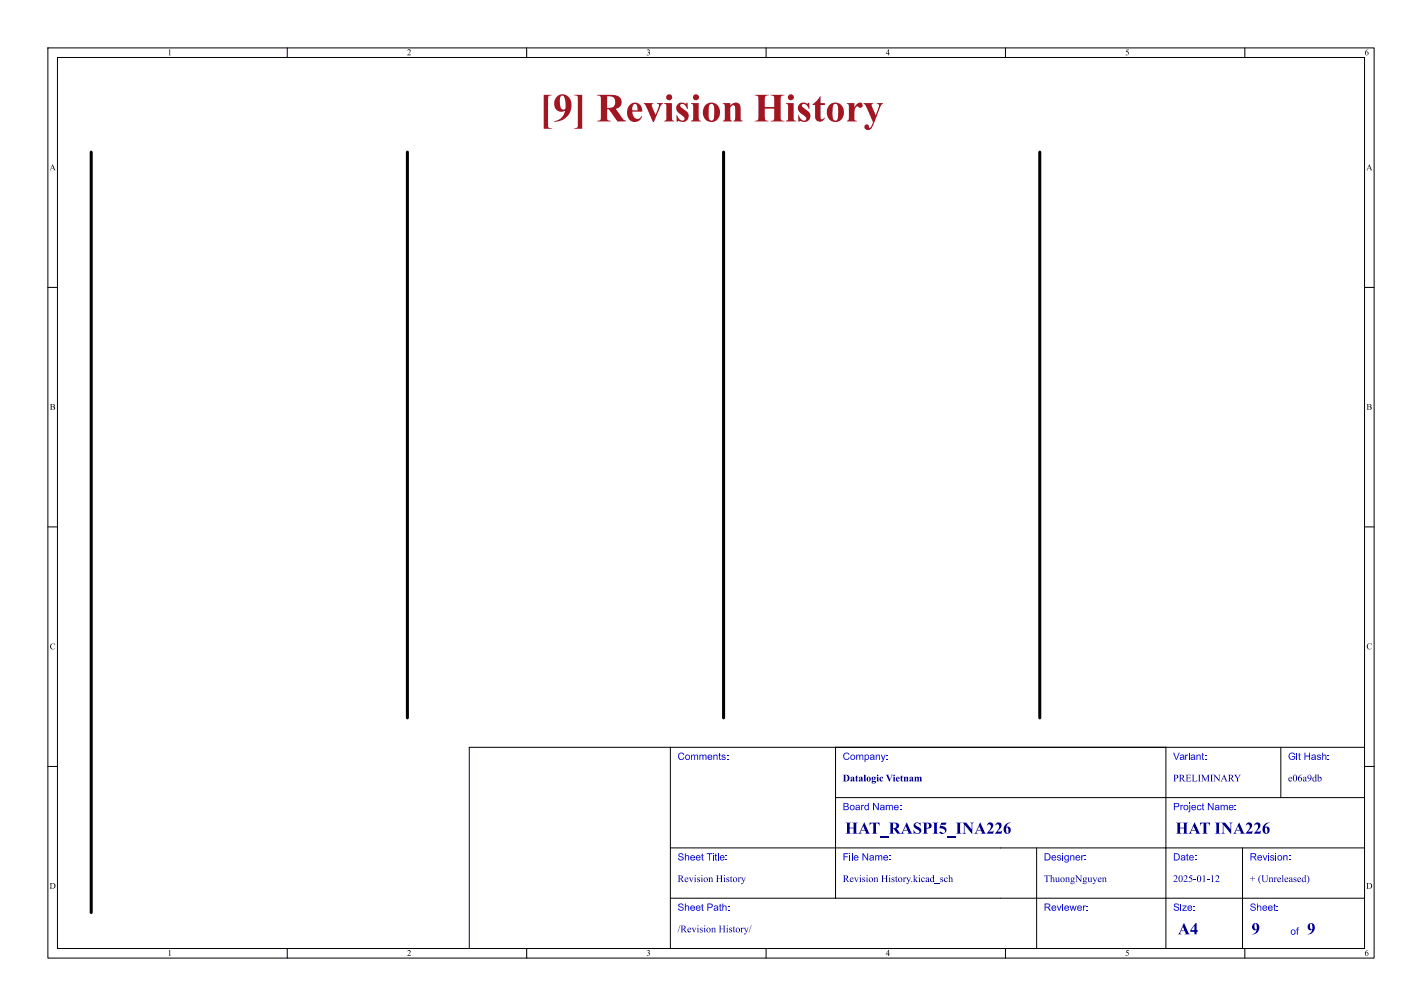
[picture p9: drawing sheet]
<svg xmlns="http://www.w3.org/2000/svg" width="297mm" height="210mm" viewBox="0 0 297 210" stroke-linecap="round" stroke-linejoin="round" font-family="sans-serif">
<g fill="none" stroke="#000" stroke-width=".21">
<path d="M10 10h277v190h-277zM12 12h273v186h-273zM60 10v2M110 10v2M160 10v2M210 10v2M260 10v2M10 60h2M285 60h2M10 110h2M285 110h2M140 156v42"/>
<path d="M174.5 156v31.5M243.5 156v42M267.5 156v10.5M285 156h-187v42M10 160h2M140 177h145M174.5 166.5h110.5M216.5 177v21M259.5 177v21M285 160h2M60 198v2M110 198v2"/>
<path d="M140 187.5h145M160 198v2M210 198v2M260 198v2"/>
</g>
<path d="M19 31.8v158.7M85.1 31.8v118.1M151.1 31.8v118.1M217.2 31.8v118.1" fill="none" stroke="#000" stroke-width=".63"/>
<text font-size="8.4" fill="#a21622" x="112.7" y="27.5">[9] RevisionHistory</text>
<g font-size="3.5" fill="#00007f">
<text x="176.5" y="174.9">HAT_RASPI5_INA226</text>
<text x="245.5" y="174.9">HAT INA226</text>
<text x="246" y="195.9">A4</text>
<text x="261.4" y="196">9</text>
<text x="273" y="196">9</text>
</g>
<g font-size="2.1" fill="#00f">
<text x="141.5" y="159.2">Comments:</text>
<text x="176" y="159.2">Company:</text>
<text x="245" y="159.2">Variant:</text>
<text x="269" y="159.2">Git Hash:</text>
<text x="176" y="169.7">Board Name:</text>
<text x="245" y="169.7">Project Name:</text>
<text x="141.5" y="180.2">Sheet Title:</text>
<text x="176" y="180.2">File Name:</text>
<text x="218" y="180.2">Designer:</text>
<text x="245" y="180.2">Date:</text>
<text x="261" y="180.2">Revision:</text>
<text x="141.5" y="190.7">Sheet Path:</text>
<text x="218" y="190.7">Reviewer:</text>
<text x="245" y="190.7">Size:</text>
<text x="261" y="190.7">Sheet:</text>
<text x="269.5" y="195.7">of</text>
</g>
<g font-size="2.1" fill="#00007f">
<text x="176" y="163.7">DatalogicVietnam</text>
<text x="245" y="163.7">PRELIMINARY</text>
<text x="269" y="163.7">e06a9db</text>
<text x="141.5" y="184.7">RevisionHistory</text>
<text x="176" y="184.7">RevisionHistory.kicad_sch</text>
<text x="218" y="184.7">ThuongNguyen</text>
<text x="245" y="184.7">2025-01-12</text>
<text x="261" y="184.7">+ (Unreleased)</text>
<text x="141.5" y="195.2">/RevisionHistory/</text>
</g>
<g font-size="1.8">
<text x="35" y="12">1</text>
<text x="85" y="12">2</text>
<text x="135" y="12">3</text>
<text x="185" y="12">4</text>
<text x="235" y="12">5</text>
<text x="285" y="12">6</text>
<text x="10.3" y="36">A</text>
<text x="285.3" y="36">A</text>
<text x="10.4" y="86">B</text>
<text x="285.4" y="86">B</text>
<text x="10.4" y="136">C</text>
<text x="285.4" y="136">C</text>
<text x="10.3" y="186">D</text>
<text x="285.3" y="186">D</text>
<text x="35" y="200">1</text>
<text x="85" y="200">2</text>
<text x="135" y="200">3</text>
<text x="185" y="200">4</text>
<text x="235" y="200">5</text>
<text x="285" y="200">6</text>
</g>
</svg>
